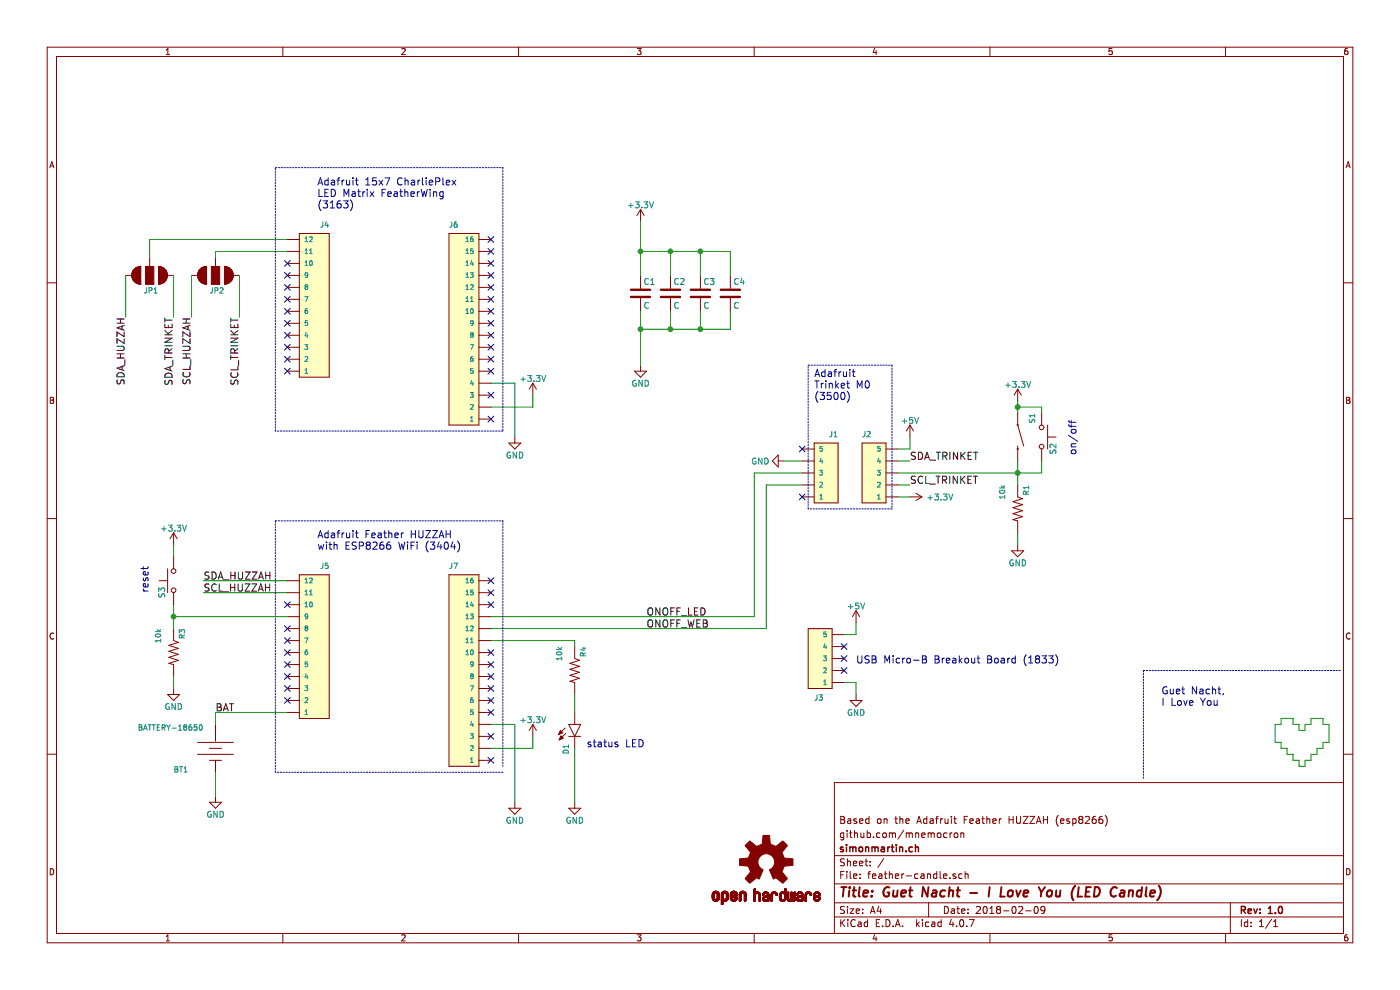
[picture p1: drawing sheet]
EESchema Schematic File Version 2
LIBS:power
LIBS:device
LIBS:switches
LIBS:relays
LIBS:motors
LIBS:transistors
LIBS:conn
LIBS:linear
LIBS:regul
LIBS:74xx
LIBS:cmos4000
LIBS:adc-dac
LIBS:memory
LIBS:xilinx
LIBS:microcontrollers
LIBS:dsp
LIBS:microchip
LIBS:analog_switches
LIBS:motorola
LIBS:texas
LIBS:intel
LIBS:audio
LIBS:interface
LIBS:digital-audio
LIBS:philips
LIBS:display
LIBS:cypress
LIBS:siliconi
LIBS:opto
LIBS:atmel
LIBS:contrib
LIBS:valves
LIBS:SparkFun-Aesthetics
LIBS:SparkFun-Batteries
LIBS:SparkFun-Boards
LIBS:SparkFun-Capacitors
LIBS:SparkFun-Clocks
LIBS:SparkFun-Coils
LIBS:SparkFun-Connectors
LIBS:SparkFun-DiscreteSemi
LIBS:SparkFun-Displays
LIBS:SparkFun-Electromechanical
LIBS:SparkFun-Fuses
LIBS:SparkFun-GPS
LIBS:SparkFun-Hardware
LIBS:SparkFun-IC-Amplifiers
LIBS:SparkFun-IC-Comms
LIBS:SparkFun-IC-Conversion
LIBS:SparkFun-IC-Logic
LIBS:SparkFun-IC-Memory
LIBS:SparkFun-IC-Microcontroller
LIBS:SparkFun-IC-Power
LIBS:SparkFun-IC-Special-Function
LIBS:SparkFun-Jumpers
LIBS:SparkFun-LED
LIBS:SparkFun-PowerSymbols
LIBS:SparkFun-Resistors
LIBS:SparkFun-RF
LIBS:SparkFun-Sensors
LIBS:SparkFun-Switches
LIBS:Adafruit_FeatherWing-cache
LIBS:adafruit
LIBS:Adafruit_TrinketM0
LIBS:feather-candle-cache
EELAYER 25 0
EELAYER END
$Descr A4 11693 8268
encoding utf-8
Sheet 1 1
Title "Guet Nacht - I Love You (LED Candle)"
Date "2018-02-09"
Rev "1.0"
Comp "simonmartin.ch"
Comment1 "github.com/mnemocron"
Comment2 "Based on the Adafruit Feather HUZZAH (esp8266)"
Comment3 ""
Comment4 ""
$EndDescr
$Comp
L BATTERY-18650 BT1
U 1 1
P 1800 6250
F 0 "BT1" V 2000 5900 45  0000 L BNN
F 1 "BATTERY-18650" V 1650 5600 45  0000 L BNN
F 2 "SparkfunBatteries:BATTERY_18650-HOLDER_1024P" H 1800 6500 20  0001 C CNN
F 3 "" H 1800 6250 60  0001 C CNN
F 4 "BATT-12327" H 1800 6550 60  0001 C CNN "Feld4"
	1    1800 6250
	0    1    1    0   
$EndComp
$Comp
L MOMENTARY-SWITCH-SPST-PTH-6.0MM S1
U 1 1
P 8500 3650
F 0 "S1" H 8300 3750 45  0000 L BNN
F 1 "MOMENTARY-SWITCH-SPST-PTH-6.0MM" H 8300 3550 45  0001 L BNN
F 2 "SparkfunSwitches:TACTILE_SWITCH_SMD_12MM" H 8500 3850 20  0001 C CNN
F 3 "" H 8500 3650 50  0001 C CNN
F 4 " SWCH-08441" H 8500 3900 60  0001 C CNN "Feld4"
	1    8500 3650
	0    1    1    0   
$EndComp
Text Label 1800 5950 0    60   ~ 0
BAT
$Comp
L GND #PWR01
U 1 1
P 1800 6650
F 0 "#PWR01" H 1800 6400 50  0001 C CNN
F 1 "GND" H 1800 6500 50  0000 C CNN
F 2 "" H 1800 6650 50  0001 C CNN
F 3 "" H 1800 6650 50  0001 C CNN
	1    1800 6650
	1    0    0    -1  
$EndComp
$Comp
L RESISTOR0805 R1
U 1 1
P 8500 4250
F 0 "R1" H 8300 4300 45  0000 L BNN
F 1 "10k" H 8300 4100 45  0000 L BNN
F 2 "Resistors:0805" H 8500 4400 20  0001 C CNN
F 3 "" H 8500 4250 60  0001 C CNN
F 4 " " H 8500 4450 60  0000 C CNN "Feld4"
	1    8500 4250
	0    1    1    0   
$EndComp
$Comp
L GND #PWR02
U 1 1
P 8500 4550
F 0 "#PWR02" H 8500 4300 50  0001 C CNN
F 1 "GND" H 8500 4400 50  0000 C CNN
F 2 "" H 8500 4550 50  0001 C CNN
F 3 "" H 8500 4550 50  0001 C CNN
	1    8500 4550
	1    0    0    -1  
$EndComp
$Comp
L +3.3V #PWR03
U 1 1
P 8500 3350
F 0 "#PWR03" H 8500 3200 50  0001 C CNN
F 1 "+3.3V" H 8500 3490 50  0000 C CNN
F 2 "" H 8500 3350 50  0001 C CNN
F 3 "" H 8500 3350 50  0001 C CNN
	1    8500 3350
	1    0    0    -1  
$EndComp
Text Notes 9700 6000 0    60   ~ 0
Guet Nacht,\nI Love You\n\n
$Comp
L GND #PWR04
U 1 1
P 1450 5750
F 0 "#PWR04" H 1450 5500 50  0001 C CNN
F 1 "GND" H 1450 5600 50  0000 C CNN
F 2 "" H 1450 5750 50  0001 C CNN
F 3 "" H 1450 5750 50  0001 C CNN
	1    1450 5750
	1    0    0    -1  
$EndComp
$Comp
L +3.3V #PWR05
U 1 1
P 1450 4550
F 0 "#PWR05" H 1450 4400 50  0001 C CNN
F 1 "+3.3V" H 1450 4690 50  0000 C CNN
F 2 "" H 1450 4550 50  0001 C CNN
F 3 "" H 1450 4550 50  0001 C CNN
	1    1450 4550
	1    0    0    -1  
$EndComp
$Comp
L GND #PWR06
U 1 1
P 5350 3050
F 0 "#PWR06" H 5350 2800 50  0001 C CNN
F 1 "GND" H 5350 2900 50  0000 C CNN
F 2 "" H 5350 3050 50  0001 C CNN
F 3 "" H 5350 3050 50  0001 C CNN
	1    5350 3050
	1    0    0    -1  
$EndComp
$Comp
L +3.3V #PWR07
U 1 1
P 5350 1850
F 0 "#PWR07" H 5350 1700 50  0001 C CNN
F 1 "+3.3V" H 5350 1990 50  0000 C CNN
F 2 "" H 5350 1850 50  0001 C CNN
F 3 "" H 5350 1850 50  0001 C CNN
	1    5350 1850
	1    0    0    -1  
$EndComp
$Comp
L C C1
U 1 1
P 5350 2450
F 0 "C1" H 5375 2550 50  0000 L CNN
F 1 "C" H 5375 2350 50  0000 L CNN
F 2 "Capacitors_SMD:C_0805" H 5388 2300 50  0001 C CNN
F 3 "" H 5350 2450 50  0001 C CNN
	1    5350 2450
	1    0    0    -1  
$EndComp
$Comp
L C C2
U 1 1
P 5600 2450
F 0 "C2" H 5625 2550 50  0000 L CNN
F 1 "C" H 5625 2350 50  0000 L CNN
F 2 "Capacitors_SMD:C_0805" H 5638 2300 50  0001 C CNN
F 3 "" H 5600 2450 50  0001 C CNN
	1    5600 2450
	1    0    0    -1  
$EndComp
$Comp
L C C3
U 1 1
P 5850 2450
F 0 "C3" H 5875 2550 50  0000 L CNN
F 1 "C" H 5875 2350 50  0000 L CNN
F 2 "Capacitors_SMD:C_1210" H 5888 2300 50  0001 C CNN
F 3 "" H 5850 2450 50  0001 C CNN
	1    5850 2450
	1    0    0    -1  
$EndComp
$Comp
L C C4
U 1 1
P 6100 2450
F 0 "C4" H 6125 2550 50  0000 L CNN
F 1 "C" H 6125 2350 50  0000 L CNN
F 2 "Capacitors_SMD:C_1210" H 6138 2300 50  0001 C CNN
F 3 "" H 6100 2450 50  0001 C CNN
	1    6100 2450
	1    0    0    -1  
$EndComp
$Comp
L RESISTOR0805 R3
U 1 1
P 1450 5450
F 0 "R3" H 1250 5500 45  0000 L BNN
F 1 "10k" H 1250 5300 45  0000 L BNN
F 2 "Resistors:0805" H 1450 5600 20  0001 C CNN
F 3 "" H 1450 5450 60  0001 C CNN
F 4 " " H 1450 5650 60  0000 C CNN "Feld4"
	1    1450 5450
	0    1    1    0   
$EndComp
$Comp
L RESISTOR0805 R4
U 1 1
P 4800 5600
F 0 "R4" H 4600 5650 45  0000 L BNN
F 1 "10k" H 4600 5450 45  0000 L BNN
F 2 "Resistors:0805" H 4800 5750 20  0001 C CNN
F 3 "" H 4800 5600 60  0001 C CNN
F 4 " " H 4800 5800 60  0000 C CNN "Feld4"
	1    4800 5600
	0    1    1    0   
$EndComp
$Comp
L GND #PWR08
U 1 1
P 4800 6700
F 0 "#PWR08" H 4800 6450 50  0001 C CNN
F 1 "GND" H 4800 6550 50  0000 C CNN
F 2 "" H 4800 6700 50  0001 C CNN
F 3 "" H 4800 6700 50  0001 C CNN
	1    4800 6700
	1    0    0    -1  
$EndComp
$Comp
L OSHW-LOGOM LOGO1
U 1 1
P 6400 7200
F 0 "LOGO1" H 6400 7450 45  0001 C CNN
F 1 "OSHW-LOGOM" H 6400 6800 45  0001 C CNN
F 2 "pcb-artwork:OSHW-Logo_12mm_copper" H 6400 7500 20  0001 C CNN
F 3 "" H 6400 7200 60  0001 C CNN
F 4 "XXX-00000" H 6400 7550 60  0001 C CNN "Feld4"
	1    6400 7200
	1    0    0    -1  
$EndComp
$Comp
L LED-RED0603 D1
U 1 1
P 4800 6050
F 0 "D1" V 4750 5800 45  0000 L BNN
F 1 "LED-RED0603" V 4950 5800 45  0001 L BNN
F 2 "LED:LED-0603" V 4600 6050 20  0001 C CNN
F 3 "" H 4800 6050 50  0001 C CNN
F 4 "DIO-00819" V 4550 6050 60  0001 C CNN "Feld4"
	1    4800 6050
	1    0    0    -1  
$EndComp
$Comp
L JUMPER-SMT_3_NO JP2
U 1 1
P 1800 2300
F 0 "JP2" V 1950 2250 45  0000 L BNN
F 1 "JUMPER-SMT_3_NO" H 1900 2200 45  0001 L BNN
F 2 "Jumpers:SMT-JUMPER_3_NO_NO-SILK" H 1800 2550 20  0001 C CNN
F 3 "" H 1800 2300 60  0001 C CNN
F 4 "XXX-00000" H 1800 2600 60  0001 C CNN "PROD_ID"
	1    1800 2300
	0    1    1    0   
$EndComp
$Comp
L JUMPER-SMT_3_NO JP1
U 1 1
P 1250 2300
F 0 "JP1" V 1400 2250 45  0000 L BNN
F 1 "JUMPER-SMT_3_NO" H 1350 2200 45  0001 L BNN
F 2 "Jumpers:SMT-JUMPER_3_NO_NO-SILK" H 1250 2550 20  0001 C CNN
F 3 "" H 1250 2300 60  0001 C CNN
F 4 "XXX-00000" H 1250 2600 60  0001 C CNN "PROD_ID"
	1    1250 2300
	0    1    1    0   
$EndComp
$Comp
L +3.3V #PWR09
U 1 1
P 4450 3300
F 0 "#PWR09" H 4450 3150 50  0001 C CNN
F 1 "+3.3V" H 4450 3440 50  0000 C CNN
F 2 "" H 4450 3300 50  0001 C CNN
F 3 "" H 4450 3300 50  0001 C CNN
	1    4450 3300
	1    0    0    -1  
$EndComp
$Comp
L GND #PWR010
U 1 1
P 4300 3650
F 0 "#PWR010" H 4300 3400 50  0001 C CNN
F 1 "GND" H 4300 3500 50  0000 C CNN
F 2 "" H 4300 3650 50  0001 C CNN
F 3 "" H 4300 3650 50  0001 C CNN
	1    4300 3650
	1    0    0    -1  
$EndComp
NoConn ~ 2400 2200
NoConn ~ 2400 2300
NoConn ~ 2400 2400
NoConn ~ 2400 2500
NoConn ~ 2400 2600
NoConn ~ 2400 2700
NoConn ~ 2400 2800
NoConn ~ 2400 2900
NoConn ~ 2400 3000
NoConn ~ 2400 3100
NoConn ~ 4100 3300
NoConn ~ 4100 3500
NoConn ~ 4100 3100
NoConn ~ 4100 3000
NoConn ~ 4100 2900
NoConn ~ 4100 2800
NoConn ~ 4100 2700
NoConn ~ 4100 2600
NoConn ~ 4100 2500
NoConn ~ 4100 2400
NoConn ~ 4100 2300
NoConn ~ 4100 2200
NoConn ~ 4100 2100
NoConn ~ 4100 2000
$Comp
L +3.3V #PWR011
U 1 1
P 4450 6150
F 0 "#PWR011" H 4450 6000 50  0001 C CNN
F 1 "+3.3V" H 4450 6290 50  0000 C CNN
F 2 "" H 4450 6150 50  0001 C CNN
F 3 "" H 4450 6150 50  0001 C CNN
	1    4450 6150
	1    0    0    -1  
$EndComp
$Comp
L GND #PWR012
U 1 1
P 4300 6700
F 0 "#PWR012" H 4300 6450 50  0001 C CNN
F 1 "GND" H 4300 6550 50  0000 C CNN
F 2 "" H 4300 6700 50  0001 C CNN
F 3 "" H 4300 6700 50  0001 C CNN
	1    4300 6700
	1    0    0    -1  
$EndComp
NoConn ~ 4100 6150
NoConn ~ 4100 6350
NoConn ~ 4100 5950
NoConn ~ 4100 5850
NoConn ~ 4100 5750
NoConn ~ 4100 5650
NoConn ~ 4100 5550
NoConn ~ 4100 5450
NoConn ~ 4100 5050
NoConn ~ 4100 4950
NoConn ~ 4100 4850
Text Notes 2650 4600 0    60   ~ 0
Adafruit Feather HUZZAH\nwith ESP8266 WiFi (3404)
Text Label 1700 4850 0    60   ~ 0
SDA_HUZZAH
Text Label 1700 4950 0    60   ~ 0
SCL_HUZZAH
Text Notes 4900 6250 0    60   ~ 0
status LED
$Comp
L CONN_05 J2
U 1 1
P 7400 4150
F 0 "J2" H 7200 4650 45  0000 L BNN
F 1 "CONN_05" H 7200 4000 45  0001 L BNN
F 2 "SparkfunConnectors:1X05_NO_SILK" H 7400 4750 20  0001 C CNN
F 3 "" H 7400 4150 50  0001 C CNN
F 4 "XXX-00000" H 7400 4800 60  0001 C CNN "Feld4"
	1    7400 4150
	1    0    0    -1  
$EndComp
$Comp
L CONN_05 J1
U 1 1
P 6800 4150
F 0 "J1" H 6600 4650 45  0000 L BNN
F 1 "CONN_05" H 6600 4000 45  0001 L BNN
F 2 "SparkfunConnectors:1X05_NO_SILK" H 6800 4750 20  0001 C CNN
F 3 "" H 6800 4150 50  0001 C CNN
F 4 "XXX-00000" H 6800 4800 60  0001 C CNN "Feld4"
	1    6800 4150
	-1   0    0    -1  
$EndComp
NoConn ~ 6700 4150
$Comp
L CONN_05 J3
U 1 1
P 6950 5700
F 0 "J3" H 6800 5550 45  0000 L BNN
F 1 "CONN_05" H 6750 5550 45  0001 L BNN
F 2 "SparkfunConnectors:1X05_NO_SILK" H 6950 6300 20  0001 C CNN
F 3 "" H 6950 5700 50  0001 C CNN
F 4 "XXX-00000" H 6950 6350 60  0001 C CNN "Feld4"
	1    6950 5700
	1    0    0    -1  
$EndComp
Text Notes 7150 5550 0    60   ~ 0
USB Micro-B Breakout Board (1833)
$Comp
L GND #PWR013
U 1 1
P 7150 5800
F 0 "#PWR013" H 7150 5550 50  0001 C CNN
F 1 "GND" H 7150 5650 50  0000 C CNN
F 2 "" H 7150 5800 50  0001 C CNN
F 3 "" H 7150 5800 50  0001 C CNN
	1    7150 5800
	1    0    0    -1  
$EndComp
NoConn ~ 7050 5600
NoConn ~ 7050 5500
NoConn ~ 7050 5400
$Comp
L +5V #PWR014
U 1 1
P 7150 5200
F 0 "#PWR014" H 7150 5050 50  0001 C CNN
F 1 "+5V" H 7150 5340 50  0000 C CNN
F 2 "" H 7150 5200 50  0001 C CNN
F 3 "" H 7150 5200 50  0001 C CNN
	1    7150 5200
	1    0    0    -1  
$EndComp
$Comp
L GND #PWR015
U 1 1
P 6550 3850
F 0 "#PWR015" H 6550 3600 50  0001 C CNN
F 1 "GND" V 6550 3650 50  0000 C CNN
F 2 "" H 6550 3850 50  0001 C CNN
F 3 "" H 6550 3850 50  0001 C CNN
	1    6550 3850
	0    1    1    0   
$EndComp
NoConn ~ 6700 3750
$Comp
L +5V #PWR016
U 1 1
P 7600 3650
F 0 "#PWR016" H 7600 3500 50  0001 C CNN
F 1 "+5V" H 7600 3790 50  0000 C CNN
F 2 "" H 7600 3650 50  0001 C CNN
F 3 "" H 7600 3650 50  0001 C CNN
	1    7600 3650
	1    0    0    -1  
$EndComp
$Comp
L +3.3V #PWR017
U 1 1
P 7600 4150
F 0 "#PWR017" H 7600 4000 50  0001 C CNN
F 1 "+3.3V" V 7600 4400 50  0000 C CNN
F 2 "" H 7600 4150 50  0001 C CNN
F 3 "" H 7600 4150 50  0001 C CNN
	1    7600 4150
	0    1    1    0   
$EndComp
Text Label 7600 3850 0    60   ~ 0
SDA_TRINKET
Text Label 7600 4050 0    60   ~ 0
SCL_TRINKET
Wire Wire Line
	2400 5950 1800 5950
Wire Wire Line
	1800 5950 1800 6050
Wire Wire Line
	1800 6650 1800 6450
Wire Wire Line
	8500 4550 8500 4450
Wire Wire Line
	8500 3350 8500 3450
Connection ~ 8500 3950
Wire Wire Line
	10800 6350 10800 6300
Wire Wire Line
	10800 6300 10750 6300
Wire Wire Line
	10750 6300 10750 6250
Wire Wire Line
	10750 6250 10700 6250
Wire Wire Line
	10700 6250 10700 6200
Wire Wire Line
	10700 6200 10650 6200
Wire Wire Line
	10650 6200 10650 6050
Wire Wire Line
	10650 6050 10700 6050
Wire Wire Line
	10700 6050 10700 6000
Wire Wire Line
	10700 6000 10800 6000
Wire Wire Line
	10800 6000 10800 6050
Wire Wire Line
	10800 6050 10850 6050
Wire Wire Line
	10850 6050 10850 6100
Wire Wire Line
	10850 6100 10900 6100
Wire Wire Line
	10900 6100 10900 6050
Wire Wire Line
	10900 6050 10950 6050
Wire Wire Line
	10950 6050 10950 6000
Wire Wire Line
	10950 6000 11050 6000
Wire Wire Line
	11050 6000 11050 6050
Wire Wire Line
	11050 6050 11100 6050
Wire Wire Line
	11100 6050 11100 6200
Wire Wire Line
	11100 6200 11050 6200
Wire Wire Line
	11050 6200 11050 6250
Wire Wire Line
	11050 6250 11000 6250
Wire Wire Line
	11000 6250 11000 6300
Wire Wire Line
	11000 6300 10950 6300
Wire Wire Line
	10950 6300 10950 6350
Wire Wire Line
	10950 6350 10900 6350
Wire Wire Line
	10850 6350 10800 6350
Wire Wire Line
	1450 5050 1450 5250
Wire Wire Line
	1450 5750 1450 5650
Wire Wire Line
	1450 4650 1450 4550
Connection ~ 1450 5150
Wire Wire Line
	6100 2750 6100 2600
Wire Wire Line
	5350 2750 6100 2750
Wire Wire Line
	5350 2600 5350 3050
Connection ~ 5350 2750
Wire Wire Line
	5600 2750 5600 2600
Connection ~ 5600 2750
Wire Wire Line
	5850 2750 5850 2600
Connection ~ 5850 2750
Wire Wire Line
	5350 1850 5350 2300
Wire Wire Line
	5350 2100 6100 2100
Wire Wire Line
	5600 2100 5600 2300
Connection ~ 5350 2100
Wire Wire Line
	5850 2100 5850 2300
Connection ~ 5600 2100
Wire Wire Line
	6100 2100 6100 2300
Connection ~ 5850 2100
Wire Wire Line
	4800 6700 4800 6250
Wire Wire Line
	4800 5950 4800 5800
Wire Wire Line
	1250 2000 2400 2000
Wire Wire Line
	2400 2100 1800 2100
Wire Wire Line
	1800 2100 1800 2150
Wire Wire Line
	1250 2150 1250 2000
Wire Wire Line
	4300 3650 4300 3200
Wire Wire Line
	4300 3200 4100 3200
Wire Wire Line
	4450 3300 4450 3400
Wire Wire Line
	4450 3400 4100 3400
Wire Wire Line
	4300 6700 4300 6050
Wire Wire Line
	4300 6050 4100 6050
Wire Wire Line
	4450 6150 4450 6250
Wire Wire Line
	4450 6250 4100 6250
Wire Wire Line
	10850 6350 10850 6400
Wire Wire Line
	10850 6400 10900 6400
Wire Wire Line
	10900 6400 10900 6350
Wire Wire Line
	2400 4850 1700 4850
Wire Wire Line
	2400 4950 1700 4950
Wire Wire Line
	7150 5800 7150 5700
Wire Wire Line
	7150 5700 7050 5700
Wire Wire Line
	7050 5300 7150 5300
Wire Wire Line
	7150 5300 7150 5200
Wire Wire Line
	6700 3850 6550 3850
Wire Wire Line
	7600 3650 7600 3750
Wire Wire Line
	7600 3750 7500 3750
Wire Wire Line
	7600 4150 7500 4150
Wire Wire Line
	7500 4050 7600 4050
Wire Wire Line
	7500 3850 7600 3850
Wire Wire Line
	8700 3950 8700 3850
Wire Wire Line
	8700 3450 8700 3400
Wire Wire Line
	8700 3400 8500 3400
Connection ~ 8500 3400
Wire Wire Line
	7500 3950 8700 3950
Wire Wire Line
	8500 3850 8500 4050
Text Notes 9000 3800 1    60   ~ 0
on/off
Text Notes 6800 3350 0    60   ~ 0
Adafruit \nTrinket M0\n(3500)
Wire Wire Line
	4100 5350 4800 5350
Wire Wire Line
	4800 5350 4800 5400
Wire Wire Line
	4100 5250 6400 5250
Wire Wire Line
	6400 4050 6700 4050
Wire Wire Line
	6700 3950 6300 3950
Wire Wire Line
	6300 5150 4100 5150
Wire Wire Line
	1050 2300 1050 2650
Wire Wire Line
	1450 2300 1450 2650
Wire Wire Line
	1600 2300 1600 2650
Wire Wire Line
	2000 2300 2000 2650
Text Label 1050 2650 3    60   ~ 0
SDA_HUZZAH
Text Label 1600 2650 3    60   ~ 0
SCL_HUZZAH
Text Label 1450 2650 3    60   ~ 0
SDA_TRINKET
Text Label 2000 2650 3    60   ~ 0
SCL_TRINKET
Wire Wire Line
	6400 5250 6400 4050
Wire Wire Line
	6300 3950 6300 5150
Text Notes 1250 4950 1    60   ~ 0
reset
Text Notes 2650 1750 0    60   ~ 0
Adafruit 15x7 CharliePlex\nLED Matrix FeatherWing\n(3163)
NoConn ~ 2400 5250
NoConn ~ 2400 5450
NoConn ~ 2400 5550
NoConn ~ 2400 5650
NoConn ~ 2400 5750
NoConn ~ 2400 5850
Text Label 5400 5250 0    60   ~ 0
ONOFF_WEB
Text Label 5400 5150 0    60   ~ 0
ONOFF_LED
$Comp
L CONN_161X16_NO_SILK J7
U 1 1
P 4000 6350
F 0 "J7" H 3750 7950 45  0000 L BNN
F 1 "CONN_161X16_NO_SILK" H 3750 6200 45  0001 L BNN
F 2 "SparkfunConnectors:1X16_NO_SILK" H 4000 8050 20  0001 C CNN
F 3 "" H 4000 6350 50  0001 C CNN
F 4 "XXX-00000" H 4000 8100 60  0001 C CNN "Feld4"
	1    4000 6350
	1    0    0    -1  
$EndComp
$Comp
L CONN_121X12_NO_SILK_KIT J5
U 1 1
P 2500 5950
F 0 "J5" H 2250 7150 45  0000 L BNN
F 1 "CONN_121X12_NO_SILK_KIT" H 2250 5800 45  0001 L BNN
F 2 "SparkfunConnectors:1X12_NO_SILK_KIT" H 2500 7250 20  0001 C CNN
F 3 "" H 2500 5950 50  0001 C CNN
F 4 "XXX-00000" H 2500 7300 60  0001 C CNN "Feld4"
	1    2500 5950
	-1   0    0    -1  
$EndComp
$Comp
L CONN_121X12_NO_SILK_KIT J4
U 1 1
P 2500 3100
F 0 "J4" H 2250 4300 45  0000 L BNN
F 1 "CONN_121X12_NO_SILK_KIT" H 2250 2950 45  0001 L BNN
F 2 "SparkfunConnectors:1X12_NO_SILK_KIT" H 2500 4400 20  0001 C CNN
F 3 "" H 2500 3100 50  0001 C CNN
F 4 "XXX-00000" H 2500 4450 60  0001 C CNN "Feld4"
	1    2500 3100
	-1   0    0    -1  
$EndComp
$Comp
L CONN_161X16_NO_SILK J6
U 1 1
P 4000 3500
F 0 "J6" H 3750 5100 45  0000 L BNN
F 1 "CONN_161X16_NO_SILK" H 3750 3350 45  0001 L BNN
F 2 "SparkfunConnectors:1X16_NO_SILK" H 4000 5200 20  0001 C CNN
F 3 "" H 4000 3500 50  0001 C CNN
F 4 "XXX-00000" H 4000 5250 60  0001 C CNN "Feld4"
	1    4000 3500
	1    0    0    -1  
$EndComp
Wire Notes Line
	4200 6450 2300 6450
Wire Notes Line
	2300 6450 2300 4350
Wire Notes Line
	4200 4350 4200 6400
Wire Notes Line
	2300 4350 4200 4350
Wire Notes Line
	4200 1400 4200 3600
Wire Notes Line
	4200 3600 2300 3600
Wire Notes Line
	2300 3600 2300 1400
Wire Notes Line
	2300 1400 4200 1400
Wire Notes Line
	9550 6500 9550 5600
Wire Notes Line
	9550 5600 11200 5600
Wire Notes Line
	7450 4250 6750 4250
Wire Notes Line
	6750 4250 6750 3050
Wire Notes Line
	6750 3050 7450 3050
Wire Notes Line
	7450 3050 7450 4250
NoConn ~ 2400 5350
$Comp
L SW_Push S2
U 1 1
P 8700 3650
F 0 "S2" H 8750 3750 50  0000 L CNN
F 1 "SW_Push" H 8700 3590 50  0001 C CNN
F 2 "Switches:TACTILE_SWITCH_SMD_6.2MM_TALL" H 8700 3850 50  0001 C CNN
F 3 "" H 8700 3850 50  0001 C CNN
	1    8700 3650
	0    1    1    0   
$EndComp
$Comp
L SW_Push S3
U 1 1
P 1450 4850
F 0 "S3" H 1500 4950 50  0000 L CNN
F 1 "SW_Push" H 1450 4790 50  0001 C CNN
F 2 "Switches:TACTILE_SWITCH_SMD_6.2MM_TALL" H 1450 5050 50  0001 C CNN
F 3 "" H 1450 5050 50  0001 C CNN
	1    1450 4850
	0    -1   1    0   
$EndComp
Wire Wire Line
	1450 5150 2400 5150
NoConn ~ 2400 5050
$EndSCHEMATC
